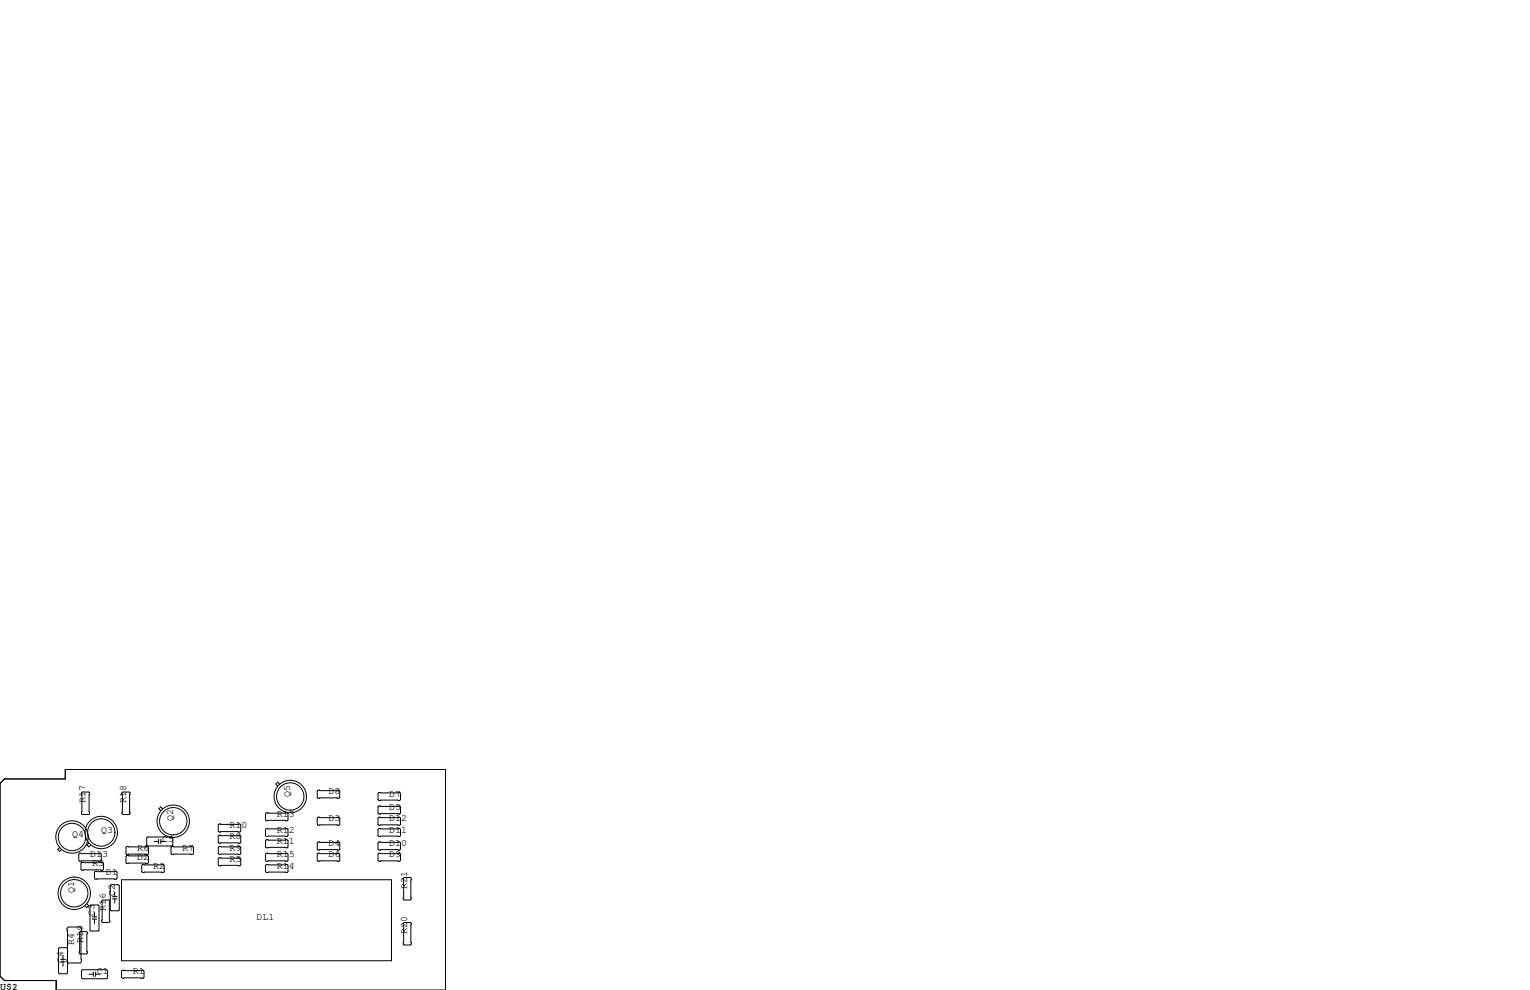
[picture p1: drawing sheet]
<svg xmlns="http://www.w3.org/2000/svg" width="432mm" height="279mm" viewBox="0 0 432 279" stroke-linecap="round" stroke-linejoin="round" font-family="sans-serif">
<g fill="none" stroke="#000" stroke-width=".28">
<path d="M0 221.1l1.3-1.3h17.1v-2.6h107.3v62.2h-109.8v-2.7h-14.6l-1.3-1.2zM16.8 239.2l-.5 .6 .5 .5 .5-.5M23.2 223.5h1.8l.3 .3v5.8l-.3 .3h-1.8l-.2-.3v-5.8zM25.1 237.9l-.6 .6 .6 .5 .5-.5M34.7 223.5h1.7l.3 .3v5.8l-.3 .3h-1.7l-.3-.3v-5.8zM35.8 238.9h5.9l.2 .2v1.8l-.2 .3h-5.9l-.2-.3v-1.8zM41.4 236.5l.3-.3h6.8l.3 .3v2l-.3 .3h-6.8l-.3-.3zM43.6 237.5h1.2M44.8 236.9v1.2M45.4 236.9v1.2M45.4 237.5h1.2M45.9 228.3l-.5-.6-.6 .6 .6 .5"/>
<path d="M48.5 238.9h5.9l.2 .2v1.8l-.2 .3h-5.9l-.2-.3v-1.8zM61.8 232.5h5.9l.2 .3v1.8l-.2 .2h-5.9l-.2-.2v-1.8zM61.8 238.9h5.9l.2 .2v1.8l-.2 .3h-5.9l-.2-.3v-1.8zM61.8 235.7h5.9l.2 .3v1.7l-.2 .3h-5.9l-.2-.3v-1.7zM75.2 237h5.8l.3 .2v1.8l-.3 .3h-5.8l-.3-.3v-1.8zM75.2 229.4h5.8l.3 .2v1.8l-.3 .2h-5.8l-.3-.2v-1.8zM75.2 233.8h5.8l.3 .3v1.7l-.3 .3h-5.8l-.3-.3v-1.7zM78.9 221.3l-.5-.5-.5 .5 .5 .5M89.8 237.6h5.8l.3 .3v1.7l-.3 .3h-5.8l-.3-.3v-1.7zM89.8 230.6h5.8l.3 .3v1.8l-.3 .2h-5.8l-.3-.2v-1.8zM89.8 223h5.8l.3 .3v1.7l-.3 .3h-5.8l-.3-.3v-1.7zM106.9 227.5h5.9l.2 .2v1.8l-.2 .2h-5.9l-.2-.2v-1.8z"/>
<path d="M106.9 223.6h5.9l.2 .3v1.8l-.2 .2h-5.9l-.2-.2v-1.8zM106.9 230.6h5.9l.2 .3v1.8l-.2 .2h-5.9l-.2-.2v-1.8zM106.9 233.8h5.9l.2 .3v1.7l-.2 .3h-5.9l-.2-.3v-1.7zM106.9 237.6h5.9l.2 .3v1.7l-.2 .3h-5.9l-.2-.3v-1.7zM22.5 240.8h5.8l.3 .2v1.8l-.3 .3h-5.8l-.3-.3v-1.8zM23.1 243.3h5.9l.2 .3v1.8l-.2 .2h-5.9l-.2-.2v-1.8zM24.5 255.1l.5 .5-.5 .5-.5-.5M25.7 255.4h2l.2 .3v6.8l-.2 .3h-2l-.3-.3v-6.8zM26 258.8h1.3M26 259.4h1.3M26.7 257.6v1.2M26.7 259.4v1.2"/>
<path d="M26.9 245.9h5.9l.2 .2v1.8l-.2 .3h-5.9l-.2-.3v-1.8zM28.7 254.3l.3-.3h1.7l.3 .3v5.8l-.3 .2h-1.7l-.3-.2zM31.4 249.7h2l.3 .2v6.9l-.3 .2h-2l-.3-.2v-6.9zM31.8 253.1h1.2M31.8 253.7h1.2M32.4 251.8v1.3M32.4 253.7v1.2M34.3 248.3h76.2v22.8h-76.2zM35.8 241.4h5.9l.2 .3v1.8l-.2 .2h-5.9l-.2-.2v-1.8zM40.3 244h5.8l.3 .2v1.8l-.3 .3h-5.8l-.3-.3v-1.8zM61.8 242.1h5.9l.2 .2v1.8l-.2 .2h-5.9l-.2-.2v-1.8zM75.2 244h5.8l.3 .2v1.8l-.3 .3h-5.8l-.3-.3v-1.8z"/>
<path d="M75.2 240.8h5.8l.3 .2v1.8l-.3 .3h-5.8l-.3-.3v-1.8zM89.8 240.8h5.8l.3 .2v1.8l-.3 .3h-5.8l-.3-.3v-1.8zM106.9 240.8h5.9l.2 .2v1.8l-.2 .3h-5.9l-.2-.3v-1.8zM113.8 247.9l.2-.3h1.8l.3 .3v5.8l-.3 .3h-1.8l-.2-.3zM17.1 271.4h1.3M17.1 270.8h1.3M17.8 269.6v1.2M17.8 271.4v1.3M19.1 267.7l-.3-.2h-2l-.3 .2v6.9l.3 .2h2l.3-.2-.2-12.6 .4-.4h3.3l.4 .4v9.4l-.4 .4h-3.3l-.4-.4 .2-.8M22.4 263.1l.2-.2h1.8l.2 .2v5.9l-.2 .2h-1.8l-.2-.2zM23 273.9l.2-.2h6.9l.3 .2v2.1l-.3 .2h-6.9l-.2-.2zM25.1 275h1.2"/>
<path d="M26.3 274.3v1.3M27 274.3v1.3M27 275h1.2M34.5 273.8h5.9l.2 .3v1.7l-.2 .3h-5.9l-.2-.3v-1.7zM113.8 260.6l.2-.3h1.8l.3 .3v5.8l-.3 .3h-1.8l-.2-.3z"/>
<circle cx="20.3" cy="236.2" r="3.9"/>
<circle cx="20.3" cy="236.2" r="4.6"/>
<circle cx="28.6" cy="234.9" r="3.9"/>
<circle cx="28.6" cy="234.9" r="4.6"/>
<circle cx="48.9" cy="231.8" r="4.6"/>
<circle cx="48.9" cy="231.8" r="3.9"/>
<circle cx="81.9" cy="224.8" r="4.6"/>
<circle cx="81.9" cy="224.8" r="3.9"/>
<circle cx="21" cy="252.1" r="3.9"/>
<circle cx="21" cy="252.1" r="4.6"/>
</g>
<g font-size="2.8">
<text x="24.1" y="226.7" transform="rotate(-90 24.1 226.7)">R17</text>
<text x="35.6" y="226.7" transform="rotate(-90 35.6 226.7)">R18</text>
<text x="81.9" y="224.8" transform="rotate(-90 81.9 224.8)">Q5</text>
<text x="92.7" y="224.2">D8</text>
<text x="109.9" y="224.8">D7</text>
<text x="48.9" y="231.8" transform="rotate(-90 48.9 231.8)">Q2</text>
<text x="64.8" y="233.7">R10</text>
<text x="78.1" y="230.5">R13</text>
<text x="92.7" y="231.8">D3</text>
<text x="109.9" y="228.6">D5</text>
<text x="109.9" y="231.8">D12</text>
<text x="20.3" y="236.2">Q4</text>
<text x="28.6" y="234.9">Q3</text>
<text x="45.7" y="237.5">C5</text>
<text x="64.8" y="236.9">R8</text>
<text x="78.1" y="238.1">R11</text>
<text x="78.1" y="234.9">R12</text>
<text x="92.7" y="238.8">D4</text>
<text x="109.9" y="238.8">D10</text>
<text x="109.9" y="234.9">D11</text>
<text x="25.4" y="241.9">D13</text>
<text x="26" y="244.5">R3</text>
<text x="38.7" y="240">R6</text>
<text x="38.7" y="242.6">D2</text>
<text x="43.2" y="245.1">R2</text>
<text x="51.4" y="240">R7</text>
<text x="64.8" y="243.2">R5</text>
<text x="64.8" y="240">R9</text>
<text x="78.1" y="241.9">R15</text>
<text x="78.1" y="245.1">R14</text>
<text x="92.7" y="241.9">D6</text>
<text x="109.9" y="241.9">D9</text>
<text x="29.8" y="247">D1</text>
<text x="114.9" y="250.8" transform="rotate(-90 114.9 250.8)">R21</text>
<text x="21" y="252.1" transform="rotate(-90 21 252.1)">Q1</text>
<text x="29.8" y="257.2" transform="rotate(-90 29.8 257.2)">R16</text>
<text x="32.4" y="252.7" transform="rotate(-90 32.4 252.7)">C2</text>
<text x="26.7" y="258.4" transform="rotate(-90 26.7 258.4)">C3</text>
<text x="72.4" y="259.7">DL1</text>
<text x="114.9" y="263.5" transform="rotate(-90 114.9 263.5)">R20</text>
<text x="21" y="266.7" transform="rotate(-90 21 266.7)">R4</text>
<text x="23.5" y="266.1" transform="rotate(-90 23.5 266.1)">R19</text>
<text x="17.8" y="271.8" transform="rotate(-90 17.8 271.8)">C4</text>
<text x="27.3" y="275">C1</text>
<text x="37.5" y="275">R1</text>
<text x="0" y="279.4">U$1</text>
<text x="3.4" y="279.4">2</text>
</g>
</svg>
